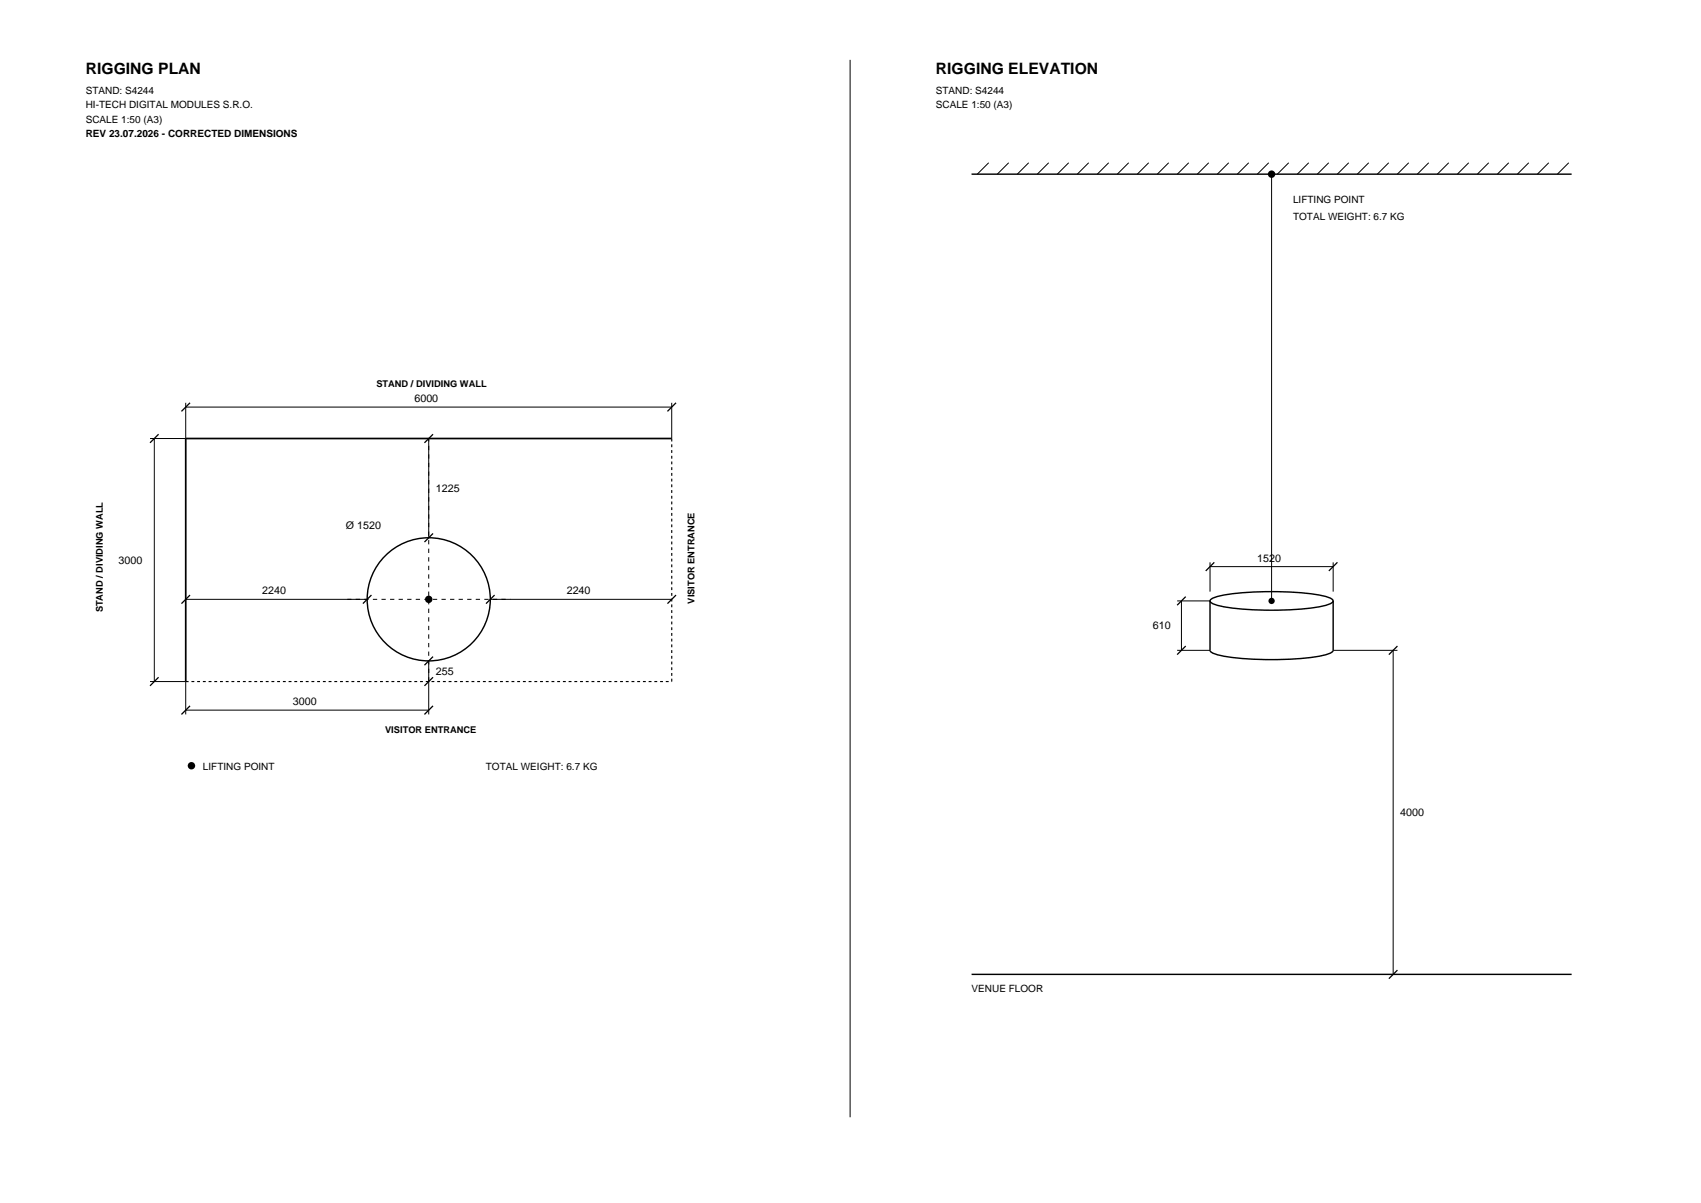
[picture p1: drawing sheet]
<svg xmlns="http://www.w3.org/2000/svg" width="420mm" height="297mm" viewBox="0 0 420 297" stroke-linecap="round" stroke-linejoin="round" font-family="sans-serif">
<path d="M165.9 108.3h-120v60" fill="none" stroke="#000" stroke-width=".42"/>
<path d="M45.9 168.3h120M165.9 168.3v-60" fill="none" stroke="#000" stroke-width=".28" stroke-dasharray=".7 .7" stroke-linecap="butt"/>
<path d="M85.7 148h40.3M105.9 168.3v-60" fill="none" stroke="#000" stroke-width=".25" stroke-dasharray="1.1 1.1" stroke-linecap="butt"/>
<g fill="none" stroke="#000" stroke-width=".35">
<path d="M239.9 43h148.2M298.8 148.4v12.2a2.13 2.13 0 0 0 1.8 1 74.7 74.7 0 0 0 26.8 0 2.13 2.13 0 0 0 1.8-1v-12.2M298.9 148.1a10.3 10.3 0 0 1 5-1.5 78.6 78.6 0 0 1 23.5 .7 2.13 2.13 0 0 1 1.8 1.1 2.13 2.13 0 0 1-1.8 1 74.7 74.7 0 0 1-26.8 0 2.13 2.13 0 0 1-1.8-1zM239.9 240.6h148.2"/>
<circle cx="105.9" cy="148" r="15.2"/>
</g>
<g fill="#000">
<circle cx="314" cy="43" r=".92"/>
<circle cx="105.9" cy="148" r=".92"/>
<circle cx="314" cy="148.4" r=".78"/>
<circle cx="47.3" cy="189.1" r=".92"/>
</g>
<g fill="none" stroke="#000" stroke-width=".25">
<path d="M209.9 14.8v261M244.1 40.2l-2.8 2.8M249.1 40.2l-2.9 2.8M254 40.2l-2.8 2.8M258.9 40.2l-2.8 2.8M263.9 40.2l-2.8 2.8M268.8 40.2l-2.8 2.8M273.8 40.2l-2.9 2.8M278.7 40.2l-2.8 2.8M283.6 40.2l-2.8 2.8M288.6 40.2l-2.8 2.8M293.5 40.2l-2.8 2.8"/>
<path d="M298.4 40.2l-2.8 2.8M303.4 40.2l-2.8 2.8M308.3 40.2l-2.8 2.8M313.3 40.2l-2.9 2.8M314 43v105.4M318.2 40.2l-2.8 2.8M323.1 40.2l-2.8 2.8M328.1 40.2l-2.8 2.8M333 40.2l-2.8 2.8M338 40.2l-2.9 2.8M342.9 40.2l-2.8 2.8M347.8 40.2l-2.8 2.8"/>
<path d="M352.8 40.2l-2.8 2.8M357.7 40.2l-2.8 2.8M362.7 40.2l-2.9 2.8M367.6 40.2l-2.8 2.8M372.5 40.2l-2.8 2.8M377.5 40.2l-2.9 2.8M382.4 40.2l-2.8 2.8M387.3 40.2l-2.8 2.8M45.9 99.4v8.9h-8.9M165.9 99.4v8.9M38.1 108.3v60M45.9 100.5h120"/>
<path d="M105.9 108.3v24.5M298.8 139.9h30.4M298.8 138.8v7.3M329.2 138.8v7.3M45.9 148h44.8M121.1 148h44.8M290.7 148.4h8.1M291.7 148.4v12.2M37 168.3h8.9v8.1M45.9 175.3h60M105.9 163.2v13.2M290.7 160.6h8.1"/>
<path d="M329.2 160.6h15.8M344 160.6v80"/>
</g>
<g fill="none" stroke="#000" stroke-width=".32">
<path d="M46.9 99.4l-2.1 2.2M166.9 99.4l-2.1 2.2M39.2 107.2l-2.2 2.1M106.9 107.2l-2.1 2.1M106.9 131.7l-2.1 2.1M299.8 138.8l-2.1 2.1M330.2 138.8l-2.1 2.1M46.9 146.9l-2.1 2.1M91.7 146.9l-2.1 2.1M122.1 146.9l-2.1 2.1M166.9 146.9l-2.1 2.1M292.8 159.5l-2.1 2.1"/>
<path d="M292.8 147.3l-2.1 2.1M345 159.5l-2.1 2.1M39.2 167.2l-2.2 2.1M46.9 174.3l-2.1 2.1M106.9 162.1l-2.1 2.1M106.9 167.2l-2.1 2.1M106.9 174.3l-2.1 2.1M345 239.5l-2.1 2.1"/>
</g>
<g font-size="3.9">
<text x="21.2" y="18.3">RIGGING PLAN</text>
<text x="231.1" y="18.3">RIGGING ELEVATION</text>
</g>
<g font-size="2.6">
<text x="102.3" y="99.3">6000</text>
<text x="107.6" y="121.4">1225</text>
<text x="85.4" y="130.6">Ø 1520</text>
<text x="29.3" y="139.1">3000</text>
<text x="310.4" y="138.7">1520</text>
<text x="64.7" y="146.7">2240</text>
<text x="139.9" y="146.7">2240</text>
<text x="284.7" y="155.3">610</text>
<text x="107.6" y="166.6">255</text>
<text x="72.3" y="174.1">3000</text>
<text x="345.8" y="201.4">4000</text>
</g>
<g font-size="2.5">
<text x="21.2" y="23.2">STAND: S4244</text>
<text x="231.1" y="23.2">STAND: S4244</text>
<text x="21.2" y="26.8">HI-TECH DIGITAL MODULES S.R.O.</text>
<text x="231.1" y="26.8">SCALE 1:50 (A3)</text>
<text x="21.2" y="30.3">SCALE 1:50 (A3)</text>
<text x="21.2" y="33.8">REV 23.07.2026 - CORRECTED DIMENSIONS</text>
<text x="319.3" y="50.1">LIFTING POINT</text>
<text x="319.3" y="54.3">TOTAL WEIGHT: 6.7 KG</text>
<text x="50.1" y="190.1">LIFTING POINT</text>
<text x="119.9" y="190.1">TOTAL WEIGHT: 6.7 KG</text>
<text x="239.9" y="244.8">VENUE FLOOR</text>
</g>
<g font-size="2.3">
<text x="92.9" y="95.6">STAND / DIVIDING WALL</text>
<text x="171.5" y="149" transform="rotate(-90 171.5 149)">VISITOR ENTRANCE</text>
<text x="25.4" y="151.2" transform="rotate(-90 25.4 151.2)">STAND / DIVIDING WALL</text>
<text x="95.1" y="181">VISITOR ENTRANCE</text>
</g>
</svg>
